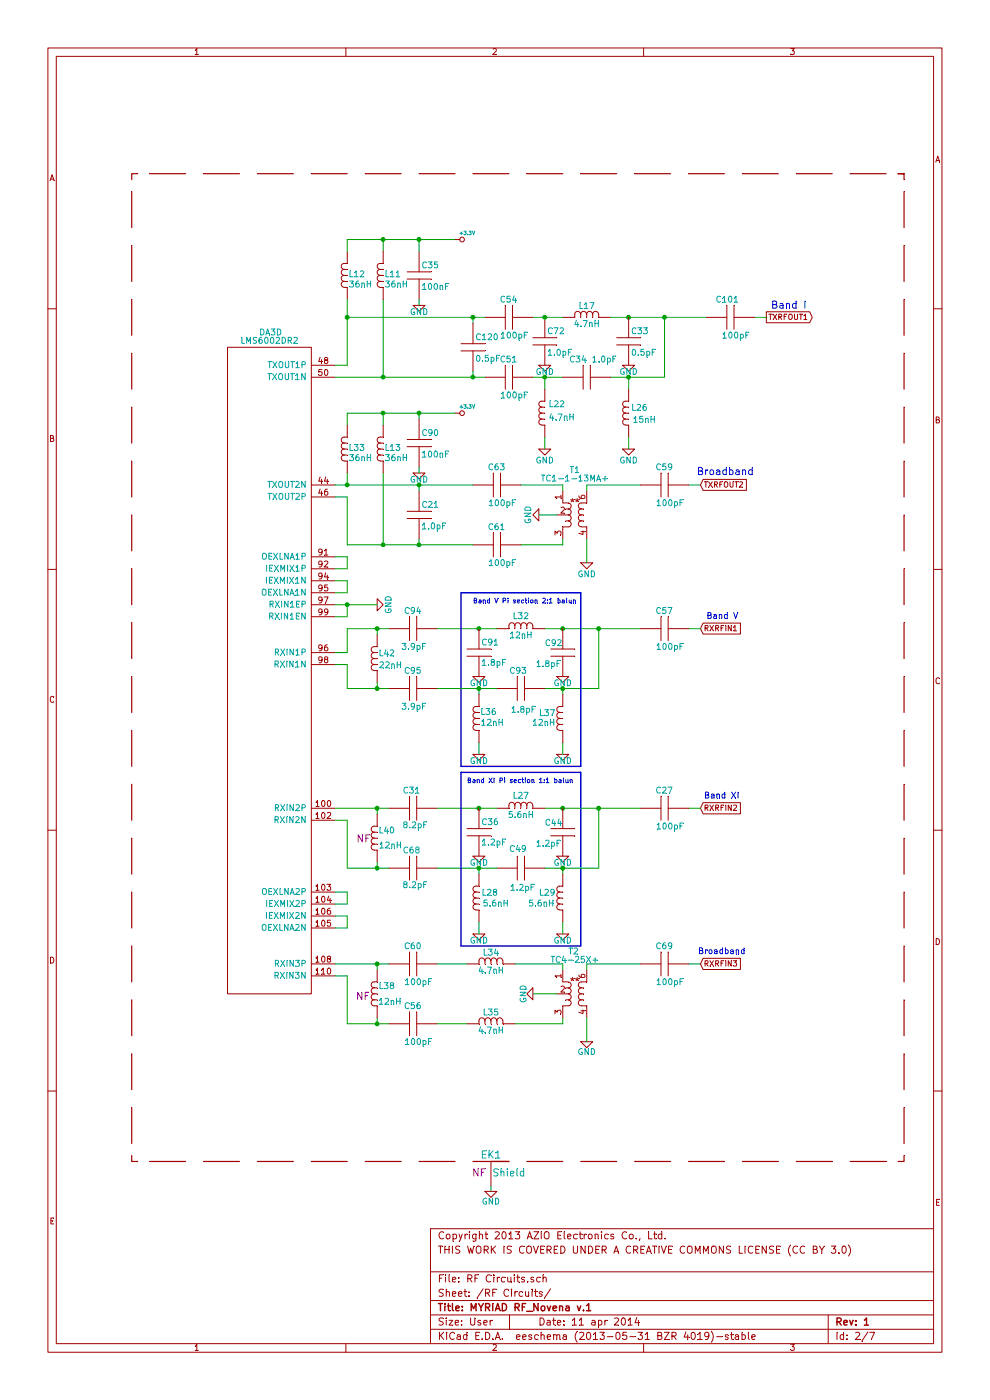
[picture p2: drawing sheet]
EESchema Schematic File Version 2
LIBS:power
LIBS:LMS7002EVB
LIBS:MYRIAD_RF-cache
EELAYER 27 0
EELAYER END
$Descr User 8266 11692
encoding utf-8
Sheet 2 7
Title "MYRIAD RF_Novena v.1"
Date "11 apr 2014"
Rev "1"
Comp ""
Comment1 "THIS WORK IS COVERED UNDER A CREATIVE COMMONS LICENSE (CC BY 3.0)"
Comment2 "Copyright 2013 AZIO Electronics Co., Ltd."
Comment3 ""
Comment4 ""
$EndDescr
$Comp
L GND #PWR01
U 1 1
P 4100 9950
F 0 "#PWR01" H 4100 10050 50  0001 C CNN
F 1 "GND" H 4100 9860 50  0000 C CNN
F 2 "" H 4100 9950 60  0001 C CNN
F 3 "" H 4100 9950 60  0001 C CNN
	1    4100 9950
	1    0    0    -1  
$EndComp
Text GLabel 6400 2650 2    45   Output ~ 0
TXRFOUT1
Text GLabel 5850 4050 2    45   Input ~ 0
TXRFOUT2
Text GLabel 5850 5250 2    45   Input ~ 0
RXRFIN1
Text GLabel 5850 6750 2    45   Input ~ 0
RXRFIN2
Text GLabel 5850 8050 2    45   Input ~ 0
RXRFIN3
$Comp
L GND #PWR02
U 1 1
P 3500 2550
F 0 "#PWR02" H 3500 2650 50  0001 C CNN
F 1 "GND" H 3500 2490 50  0000 C CNN
F 2 "" H 3500 2550 60  0001 C CNN
F 3 "" H 3500 2550 60  0001 C CNN
	1    3500 2550
	1    0    0    -1  
$EndComp
$Comp
L GND #PWR03
U 1 1
P 4550 3050
F 0 "#PWR03" H 4550 3150 50  0001 C CNN
F 1 "GND" H 4550 2990 50  0000 C CNN
F 2 "" H 4550 3050 60  0001 C CNN
F 3 "" H 4550 3050 60  0001 C CNN
	1    4550 3050
	1    0    0    -1  
$EndComp
$Comp
L GND #PWR04
U 1 1
P 5250 3050
F 0 "#PWR04" H 5250 3150 50  0001 C CNN
F 1 "GND" H 5250 2990 50  0000 C CNN
F 2 "" H 5250 3050 60  0001 C CNN
F 3 "" H 5250 3050 60  0001 C CNN
	1    5250 3050
	1    0    0    -1  
$EndComp
$Comp
L GND #PWR05
U 1 1
P 5250 3750
F 0 "#PWR05" H 5250 3850 50  0001 C CNN
F 1 "GND" H 5250 3650 50  0000 C CNN
F 2 "" H 5250 3750 60  0001 C CNN
F 3 "" H 5250 3750 60  0001 C CNN
	1    5250 3750
	1    0    0    -1  
$EndComp
$Comp
L GND #PWR06
U 1 1
P 4550 3750
F 0 "#PWR06" H 4550 3850 50  0001 C CNN
F 1 "GND" H 4550 3650 50  0000 C CNN
F 2 "" H 4550 3750 60  0001 C CNN
F 3 "" H 4550 3750 60  0001 C CNN
	1    4550 3750
	1    0    0    -1  
$EndComp
$Comp
L GND #PWR07
U 1 1
P 3500 3950
F 0 "#PWR07" H 3500 4050 50  0001 C CNN
F 1 "GND" H 3500 3890 50  0000 C CNN
F 2 "" H 3500 3950 60  0001 C CNN
F 3 "" H 3500 3950 60  0001 C CNN
	1    3500 3950
	1    0    0    -1  
$EndComp
$Comp
L GND #PWR08
U 1 1
P 4500 4300
F 0 "#PWR08" H 4500 4400 50  0001 C CNN
F 1 "GND" H 4500 4210 50  0000 C CNN
F 2 "" H 4500 4300 60  0001 C CNN
F 3 "" H 4500 4300 60  0001 C CNN
	1    4500 4300
	0    1    1    0   
$EndComp
$Comp
L GND #PWR09
U 1 1
P 4900 4700
F 0 "#PWR09" H 4900 4800 50  0001 C CNN
F 1 "GND" H 4900 4600 50  0000 C CNN
F 2 "" H 4900 4700 60  0001 C CNN
F 3 "" H 4900 4700 60  0001 C CNN
	1    4900 4700
	1    0    0    -1  
$EndComp
$Comp
L GND #PWR010
U 1 1
P 3150 5050
F 0 "#PWR010" H 3150 5150 50  0001 C CNN
F 1 "GND" H 3150 4950 50  0000 C CNN
F 2 "" H 3150 5050 60  0001 C CNN
F 3 "" H 3150 5050 60  0001 C CNN
	1    3150 5050
	0    -1   -1   0   
$EndComp
$Comp
L GND #PWR011
U 1 1
P 4000 5650
F 0 "#PWR011" H 4000 5750 50  0001 C CNN
F 1 "GND" H 4000 5590 50  0000 C CNN
F 2 "" H 4000 5650 60  0001 C CNN
F 3 "" H 4000 5650 60  0001 C CNN
	1    4000 5650
	1    0    0    -1  
$EndComp
$Comp
L GND #PWR012
U 1 1
P 4700 5650
F 0 "#PWR012" H 4700 5750 50  0001 C CNN
F 1 "GND" H 4700 5590 50  0000 C CNN
F 2 "" H 4700 5650 60  0001 C CNN
F 3 "" H 4700 5650 60  0001 C CNN
	1    4700 5650
	1    0    0    -1  
$EndComp
$Comp
L GND #PWR013
U 1 1
P 4700 6300
F 0 "#PWR013" H 4700 6400 50  0001 C CNN
F 1 "GND" H 4700 6240 50  0000 C CNN
F 2 "" H 4700 6300 60  0001 C CNN
F 3 "" H 4700 6300 60  0001 C CNN
	1    4700 6300
	1    0    0    -1  
$EndComp
$Comp
L GND #PWR014
U 1 1
P 4000 6300
F 0 "#PWR014" H 4000 6400 50  0001 C CNN
F 1 "GND" H 4000 6240 50  0000 C CNN
F 2 "" H 4000 6300 60  0001 C CNN
F 3 "" H 4000 6300 60  0001 C CNN
	1    4000 6300
	1    0    0    -1  
$EndComp
$Comp
L GND #PWR015
U 1 1
P 4000 7150
F 0 "#PWR015" H 4000 7250 50  0001 C CNN
F 1 "GND" H 4000 7090 50  0000 C CNN
F 2 "" H 4000 7150 60  0001 C CNN
F 3 "" H 4000 7150 60  0001 C CNN
	1    4000 7150
	1    0    0    -1  
$EndComp
$Comp
L GND #PWR016
U 1 1
P 4700 7150
F 0 "#PWR016" H 4700 7250 50  0001 C CNN
F 1 "GND" H 4700 7090 50  0000 C CNN
F 2 "" H 4700 7150 60  0001 C CNN
F 3 "" H 4700 7150 60  0001 C CNN
	1    4700 7150
	1    0    0    -1  
$EndComp
$Comp
L GND #PWR017
U 1 1
P 4700 7800
F 0 "#PWR017" H 4700 7900 50  0001 C CNN
F 1 "GND" H 4700 7740 50  0000 C CNN
F 2 "" H 4700 7800 60  0001 C CNN
F 3 "" H 4700 7800 60  0001 C CNN
	1    4700 7800
	1    0    0    -1  
$EndComp
$Comp
L GND #PWR018
U 1 1
P 4000 7800
F 0 "#PWR018" H 4000 7900 50  0001 C CNN
F 1 "GND" H 4000 7740 50  0000 C CNN
F 2 "" H 4000 7800 60  0001 C CNN
F 3 "" H 4000 7800 60  0001 C CNN
	1    4000 7800
	1    0    0    -1  
$EndComp
$Comp
L GND #PWR019
U 1 1
P 4450 8300
F 0 "#PWR019" H 4450 8400 50  0001 C CNN
F 1 "GND" H 4450 8220 50  0000 C CNN
F 2 "" H 4450 8300 60  0001 C CNN
F 3 "" H 4450 8300 60  0001 C CNN
	1    4450 8300
	0    1    1    0   
$EndComp
$Comp
L GND #PWR020
U 1 1
P 4900 8700
F 0 "#PWR020" H 4900 8800 50  0001 C CNN
F 1 "GND" H 4900 8610 50  0000 C CNN
F 2 "" H 4900 8700 60  0001 C CNN
F 3 "" H 4900 8700 60  0001 C CNN
	1    4900 8700
	1    0    0    -1  
$EndComp
$Comp
L L L42
U 1 1
P 3150 5500
F 0 "L42" H 3230 5540 50  0000 C CNN
F 1 "22nH" H 3260 5440 50  0000 C CNN
F 2 "L_SM0402" H 3150 5500 60  0001 C CNN
F 3 "" H 3150 5500 60  0001 C CNN
F 4 "Inductor; 22 nH; 0402; 5%;" H 3150 5500 60  0001 C CNN "Description"
F 5 "0402HP-22NX_LU" H 3150 5500 60  0001 C CNN "Manufacturer Part Number"
F 6 "Coilcraft" H 3150 5500 60  0001 C CNN "Manufacturer"
F 7 "Coilcraft" H 3150 5500 60  0001 C CNN "Vendor"
F 8 "0402HP-22NX_LU" H 3150 5500 60  0001 C CNN "Vendor Part Number"
	1    3150 5500
	1    0    0    -1  
$EndComp
Text Notes 3900 6550 0    40   ~ 0
Band XI Pi section 1:1 balun
Text Notes 3950 5050 0    40   ~ 0
Band V Pi section 2:1 balun
Text Notes 6440 2590 0    60   ~ 0
Band I\n
Text Notes 5820 3980 0    60   ~ 0
Broadband\n
$Comp
L L L26
U 1 1
P 5250 3450
F 0 "L26" H 5340 3490 50  0000 C CNN
F 1 "15nH" H 5380 3390 50  0000 C CNN
F 2 "L_SM0402" H 5250 3450 60  0001 C CNN
F 3 "" H 5250 3450 60  0001 C CNN
F 4 "Inductor; 15 nH; 0402; 5%;" H 5250 3450 60  0001 C CNN "Description"
F 5 "0402HP-15NX_LU" H 5250 3450 60  0001 C CNN "Manufacturer Part Number"
F 6 "Coilcraft" H 5250 3450 60  0001 C CNN "Manufacturer"
F 7 "Coilcraft" H 5250 3450 60  0001 C CNN "Vendor Part Number"
F 8 "0402HP-15NX_LU" H 5250 3450 60  0001 C CNN "Vendor"
	1    5250 3450
	1    0    0    -1  
$EndComp
$Comp
L L L17
U 1 1
P 4900 2650
F 0 "L17" V 4810 2650 50  0000 C CNN
F 1 "4.7nH" V 4960 2650 50  0000 C CNN
F 2 "L_SM0402" H 4900 2650 60  0001 C CNN
F 3 "" H 4900 2650 60  0001 C CNN
F 4 "Inductor; 4.7 nH; 0402; 5%;" H 4900 2650 60  0001 C CNN "Description"
F 5 "0402HP-4N7X_LU" H 4900 2650 60  0001 C CNN "Manufacturer Part Number"
F 6 "Coilcraft" H 4900 2650 60  0001 C CNN "Manufacturer"
F 7 "Coilcraft" H 4900 2650 60  0001 C CNN "Vendor"
F 8 "0402HP-4N7X_LU" H 4900 2650 60  0001 C CNN "Vendor Part Number"
	1    4900 2650
	0    1    1    0   
$EndComp
$Comp
L C C72
U 1 1
P 4550 2850
F 0 "C72" H 4570 2930 50  0000 L CNN
F 1 "1.0pF" H 4570 2750 50  0000 L CNN
F 2 "C_SM0402" H 4550 2850 60  0001 C CNN
F 3 "" H 4550 2850 60  0001 C CNN
F 4 "CAPACITOR; NP0; 0402; 1PF;" H 4550 2850 60  0001 C CNN "Description"
F 5 "GJM1555C1H1R0BB01D" H 4550 2850 60  0001 C CNN "Manufacturer Part Number"
F 6 "MURATA" H 4550 2850 60  0001 C CNN "Manufacturer"
F 7 "Farnell" H 4550 2850 60  0001 C CNN "Vendor"
F 8 "1889196" H 4550 2850 60  0001 C CNN "Vendor Part Number"
	1    4550 2850
	1    0    0    -1  
$EndComp
$Comp
L C C120
U 1 1
P 3950 2900
F 0 "C120" H 3970 2980 50  0000 L CNN
F 1 "0.5pF" H 3970 2800 50  0000 L CNN
F 2 "C_SM0402" H 3950 2900 60  0001 C CNN
F 3 "" H 3950 2900 60  0001 C CNN
F 4 "CAP; CER; 0.5PF; 50V; NPO; 0402;" H 3950 2900 60  0001 C CNN "Description"
F 5 "CC0402CRNPO9BNR50" H 3950 2900 60  0001 C CNN "Manufacturer Part Number"
F 6 "Yageo" H 3950 2900 60  0001 C CNN "Manufacturer"
F 7 "Digi-Key" H 3950 2900 60  0001 C CNN "Vendor"
F 8 "311-1001-2-ND" H 3950 2900 60  0001 C CNN "Vendor Part Number"
	1    3950 2900
	1    0    0    -1  
$EndComp
$Comp
L C C35
U 1 1
P 3500 2300
F 0 "C35" H 3520 2380 50  0000 L CNN
F 1 "100nF" H 3520 2200 50  0000 L CNN
F 2 "C_SM0402" H 3500 2300 60  0001 C CNN
F 3 "" H 3500 2300 60  0001 C CNN
F 4 "CAPACITOR; 0402; 100NF; 10V; X5R;" H 3500 2300 60  0001 C CNN "Description"
F 5 "C0402C104K8PACTU" H 3500 2300 60  0001 C CNN "Manufacturer Part Number"
F 6 "KEMET" H 3500 2300 60  0001 C CNN "Manufacturer"
F 7 "Farnell" H 3500 2300 60  0001 C CNN "Vendor"
F 8 "1288282" H 3500 2300 60  0001 C CNN "Vendor Part Number"
	1    3500 2300
	1    0    0    -1  
$EndComp
$Comp
L L L12
U 1 1
P 2900 2300
F 0 "L12" H 2980 2305 50  0000 C CNN
F 1 "36nH" H 3010 2220 50  0000 C CNN
F 2 "L_SM0402" H 2900 2300 60  0001 C CNN
F 3 "" H 2900 2300 60  0001 C CNN
F 4 "Inductor; 36 nH; 0402; 5%;" H 2900 2300 60  0001 C CNN "Description"
F 5 "0402CS-36NX_LU" H 2900 2300 60  0001 C CNN "Manufacturer Part Number"
F 6 "Coilcraft" H 2900 2300 60  0001 C CNN "Manufacturer"
F 7 "Coilcraft" H 2900 2300 60  0001 C CNN "Vendor"
F 8 "0402CS-36NX_LU" H 2900 2300 60  0001 C CNN "Vendor Part Number"
	1    2900 2300
	1    0    0    -1  
$EndComp
$Comp
L TR T1
U 1 1
P 4800 4300
F 0 "T1" H 4800 4670 50  0000 C CNN
F 1 "TC1-1-13MA+" H 4800 4600 50  0000 C CNN
F 2 "TC1-1-13MA+" H 4800 4300 60  0001 C CNN
F 3 "" H 4800 4300 60  0001 C CNN
F 4 "RF Transformer; 4.5 - 3000 MHz; RF Power 0.25 Watt; Ratio 1:1; 50 Ohm;" H 4800 4300 60  0001 C CNN "Description"
F 5 "TC1-1-13MA+" H 4800 4300 60  0001 C CNN "Manufacturer Part Number"
F 6 "Mini-Circuits" H 4800 4300 60  0001 C CNN "Manufacturer"
F 7 "Municom" H 4800 4300 60  0001 C CNN "Vendor"
F 8 "TC1-1-13MA+" H 4800 4300 60  0001 C CNN "Vendor Part Number"
	1    4800 4300
	1    0    0    -1  
$EndComp
$Comp
L L L32
U 1 1
P 4350 5250
F 0 "L32" V 4250 5250 50  0000 C CNN
F 1 "12nH" V 4410 5250 50  0000 C CNN
F 2 "L_SM0402" H 4350 5250 60  0001 C CNN
F 3 "" H 4350 5250 60  0001 C CNN
F 4 "Inductor; 12 nH; 0402; 5%;" H 4350 5250 60  0001 C CNN "Description"
F 5 "0402HP-12NX_LU" H 4350 5250 60  0001 C CNN "Manufacturer Part Number"
F 6 "Coilcraft" H 4350 5250 60  0001 C CNN "Manufacturer"
F 7 "Coilcraft" H 4350 5250 60  0001 C CNN "Vendor"
F 8 "0402HP-12NX_LU" H 4350 5250 60  0001 C CNN "Vendor Part Number"
	1    4350 5250
	0    1    1    0   
$EndComp
$Comp
L C C94
U 1 1
P 3450 5250
F 0 "C94" V 3600 5180 50  0000 L CNN
F 1 "3.9pF" V 3300 5140 50  0000 L CNN
F 2 "C_SM0402" H 3450 5250 60  0001 C CNN
F 3 "" H 3450 5250 60  0001 C CNN
F 4 "CAP; CER; 3.9PF; 100V; NP0; 0402;" H 3450 5250 60  0001 C CNN "Description"
F 5 "CBR04C399B1GAC" H 3450 5250 60  0001 C CNN "Manufacturer Part Number"
F 6 "KEMET" H 3450 5250 60  0001 C CNN "Manufacturer"
F 7 "Digi-Key" H 3450 5250 60  0001 C CNN "Vendor"
F 8 "399-8588-1-ND" H 3450 5250 60  0001 C CNN "Vendor Part Number"
	1    3450 5250
	0    -1   -1   0   
$EndComp
Text Notes 5900 5180 0    50   ~ 0
Band V\n\n\n
Text Notes 5880 6680 0    50   ~ 0
Band XI\n
$Comp
L C C31
U 1 1
P 3450 6750
F 0 "C31" V 3600 6690 50  0000 L CNN
F 1 "8.2pF" V 3310 6630 50  0000 L CNN
F 2 "C_SM0402" H 3450 6750 60  0001 C CNN
F 3 "" H 3450 6750 60  0001 C CNN
F 4 "CAPACITOR; NP0; 0402; 50V; 8.2PF;" H 3450 6750 60  0001 C CNN "Description"
F 5 "C0402C829C5GACTU" H 3450 6750 60  0001 C CNN "Manufacturer Part Number"
F 6 "KEMET" H 3450 6750 60  0001 C CNN "Manufacturer"
F 7 "Farnell" H 3450 6750 60  0001 C CNN "Vendor"
F 8 "1865418" H 3450 6750 60  0001 C CNN "Vendor Part Number"
	1    3450 6750
	0    -1   -1   0   
$EndComp
$Comp
L L L27
U 1 1
P 4350 6750
F 0 "L27" V 4250 6750 50  0000 C CNN
F 1 "5.6nH" V 4410 6750 50  0000 C CNN
F 2 "L_SM0402" H 4350 6750 60  0001 C CNN
F 3 "" H 4350 6750 60  0001 C CNN
F 4 "Inductor; 5.6 nH; 0402; 5%;" H 4350 6750 60  0001 C CNN "Description"
F 5 "0402HP-5N6XJLU" H 4350 6750 60  0001 C CNN "Manufacturer Part Number"
F 6 "Coilcraft" H 4350 6750 60  0001 C CNN "Manufacturer"
F 7 "Coilcraft" H 4350 6750 60  0001 C CNN "Vendor"
F 8 "0402HP-5N6XJLU" H 4350 6750 60  0001 C CNN "Vendor Part Number"
	1    4350 6750
	0    1    1    0   
$EndComp
Text Notes 5830 7980 0    50   ~ 0
Broadband
$Comp
L TR T2
U 1 1
P 4800 8300
F 0 "T2" H 4790 8650 50  0000 C CNN
F 1 "TC4-25X+" H 4800 8580 50  0000 C CNN
F 2 "TC1-1-13MA+" H 4800 8300 60  0001 C CNN
F 3 "" H 4800 8300 60  0001 C CNN
F 4 "RF Transformer; 500 - 2500 MHz; RF Power 0.25 Watt; Ratio 1:4; 50 Ohm;" H 4800 8300 60  0001 C CNN "Description"
F 5 "TC4-25X+" H 4800 8300 60  0001 C CNN "Manufacturer Part Number"
F 6 "Mini-Circuits" H 4800 8300 60  0001 C CNN "Manufacturer"
F 7 "Municom" H 4800 8300 60  0001 C CNN "Vendor"
F 8 "TC4-25X+" H 4800 8300 60  0001 C CNN "Vendor Part Number"
	1    4800 8300
	1    0    0    -1  
$EndComp
$Comp
L LMS6002DR2 DA3
U 4 1
P 2250 4800
F 0 "DA3" H 2260 6820 50  0000 C CNN
F 1 "LMS6002DR2" H 2250 6750 50  0000 C CNN
F 2 "LMS6002" H 2250 4800 60  0001 C CNN
F 3 "" H 2250 4800 60  0001 C CNN
F 4 "LMS6002 Tranceiver; DQFN-120;" H 2250 4800 60  0001 C CNN "Description"
F 5 "LMS6002DR2" H 2250 4800 60  0001 C CNN "Manufacturer Part Number"
F 6 "Lime Microsystems" H 2250 4800 60  0001 C CNN "Manufacturer"
F 7 "Lime Microsystems" H 2250 4800 60  0001 C CNN "Vendor"
F 8 "LMS6002DR2" H 2250 4800 60  0001 C CNN "Vendor Part Number"
	4    2250 4800
	1    0    0    -1  
$EndComp
$Comp
L +3.3V #PWR021
U 1 1
P 3800 3450
F 0 "#PWR021" H 3800 3590 20  0001 C CNN
F 1 "+3.3V" V 3750 3550 30  0000 C CNN
F 2 "" H 3800 3450 60  0001 C CNN
F 3 "" H 3800 3450 60  0001 C CNN
	1    3800 3450
	0    1    1    0   
$EndComp
Wire Bus Line
	4850 6450 4850 7900
Wire Bus Line
	3850 6400 4850 6400
Wire Wire Line
	2900 5250 3250 5250
Wire Wire Line
	2900 5250 2900 5450
Wire Wire Line
	2900 5450 2800 5450
Connection ~ 3500 4050
Connection ~ 2900 4050
Wire Wire Line
	2900 4050 2900 3950
Connection ~ 3200 3450
Wire Wire Line
	3200 3550 3200 3450
Wire Wire Line
	2900 3550 2900 3450
Wire Wire Line
	2800 7550 2900 7550
Wire Wire Line
	2900 7550 2900 7450
Wire Wire Line
	2900 7450 2800 7450
Wire Wire Line
	2900 5050 2900 5150
Wire Wire Line
	2800 4750 2900 4750
Wire Wire Line
	2900 4750 2900 4650
Wire Wire Line
	2900 4650 2800 4650
Connection ~ 3500 2000
Wire Wire Line
	2900 2000 3800 2000
Connection ~ 5550 2650
Wire Wire Line
	5100 2650 5900 2650
Wire Wire Line
	5250 3250 5250 3150
Wire Wire Line
	5250 3650 5250 3750
Connection ~ 4550 3150
Wire Wire Line
	4550 3250 4550 3150
Connection ~ 3200 3150
Wire Wire Line
	3200 3150 3200 2500
Wire Wire Line
	2800 5550 2900 5550
Wire Wire Line
	2800 6850 2900 6850
Wire Wire Line
	2800 8150 2900 8150
Wire Wire Line
	2800 3150 4050 3150
Wire Wire Line
	2900 6850 2900 7250
Wire Wire Line
	4550 6750 5350 6750
Connection ~ 4700 7250
Wire Wire Line
	4700 7300 4700 7250
Connection ~ 4000 7250
Wire Wire Line
	4000 7250 4000 7300
Connection ~ 3150 7250
Wire Wire Line
	3150 7200 3150 7250
Connection ~ 3150 6750
Wire Wire Line
	3150 6800 3150 6750
Wire Wire Line
	4900 8500 4900 8700
Connection ~ 3150 8550
Wire Wire Line
	2900 8150 2900 8550
Wire Wire Line
	2900 8550 3250 8550
Wire Wire Line
	3650 8550 3900 8550
Wire Wire Line
	4450 8300 4650 8300
Wire Wire Line
	3650 8050 3900 8050
Wire Wire Line
	4300 8050 4700 8050
Wire Wire Line
	4700 8050 4700 8100
Wire Wire Line
	4300 8550 4700 8550
Wire Wire Line
	4700 8550 4700 8500
Wire Wire Line
	3150 8550 3150 8500
Wire Wire Line
	3150 8100 3150 8050
Connection ~ 3150 8050
Wire Wire Line
	4900 8100 4900 8050
Wire Wire Line
	2900 7250 3250 7250
Wire Wire Line
	3650 6750 4150 6750
Wire Wire Line
	3650 7250 4150 7250
Wire Wire Line
	4000 7700 4000 7800
Wire Wire Line
	4550 7250 5000 7250
Wire Wire Line
	5000 7250 5000 6750
Connection ~ 5000 6750
Wire Wire Line
	4700 7700 4700 7800
Wire Wire Line
	4700 6200 4700 6300
Connection ~ 5000 5250
Wire Wire Line
	5000 5250 5000 5750
Wire Wire Line
	5000 5750 4550 5750
Wire Wire Line
	4000 6200 4000 6300
Wire Wire Line
	3650 5250 4150 5250
Wire Wire Line
	3150 5250 3150 5300
Connection ~ 3150 5250
Wire Wire Line
	3150 5700 3150 5750
Connection ~ 3150 5750
Wire Wire Line
	4000 5750 4000 5800
Connection ~ 4000 5750
Wire Wire Line
	4700 5750 4700 5800
Connection ~ 4700 5750
Wire Wire Line
	4550 5250 5350 5250
Wire Wire Line
	2900 5750 3250 5750
Wire Wire Line
	2900 4150 2900 4550
Wire Wire Line
	4900 4100 4900 4050
Wire Wire Line
	4700 4500 4700 4550
Wire Wire Line
	4700 4100 4700 4050
Wire Wire Line
	4650 4300 4500 4300
Wire Wire Line
	4900 4500 4900 4700
Wire Wire Line
	2800 8050 3250 8050
Wire Wire Line
	2800 6750 3250 6750
Wire Wire Line
	2900 4150 2800 4150
Wire Wire Line
	2900 3050 2800 3050
Wire Wire Line
	2900 2500 2900 3050
Connection ~ 2900 2650
Wire Wire Line
	2900 2000 2900 2100
Connection ~ 3950 3150
Wire Wire Line
	4450 3150 4700 3150
Wire Wire Line
	4550 3650 4550 3750
Wire Wire Line
	5100 3150 5550 3150
Wire Wire Line
	5550 3150 5550 2650
Connection ~ 5250 3150
Wire Wire Line
	3200 2100 3200 2000
Connection ~ 3200 2000
Wire Wire Line
	2800 4850 2900 4850
Wire Wire Line
	2900 4850 2900 4950
Wire Wire Line
	2900 4950 2800 4950
Wire Wire Line
	2900 5150 2800 5150
Wire Wire Line
	2800 7650 2900 7650
Wire Wire Line
	2900 7650 2900 7750
Wire Wire Line
	2900 7750 2800 7750
Wire Wire Line
	2900 4550 3950 4550
Wire Wire Line
	3200 4550 3200 3950
Connection ~ 3200 4550
Connection ~ 3500 3450
Connection ~ 3500 4550
Wire Wire Line
	2900 5550 2900 5750
Wire Wire Line
	2800 5050 3150 5050
Connection ~ 2900 5050
Wire Bus Line
	3850 6450 3850 7900
Wire Bus Line
	3850 6400 3850 4950
Wire Bus Line
	3850 6450 4850 6450
Wire Bus Line
	4850 6400 4850 4950
Wire Bus Line
	4850 4950 3850 4950
Wire Bus Line
	3850 7900 4850 7900
Connection ~ 4700 6750
Wire Wire Line
	3500 2000 3500 2100
Wire Wire Line
	3500 2500 3500 2550
Wire Wire Line
	2900 2650 4050 2650
Wire Wire Line
	3950 2700 3950 2650
Connection ~ 3950 2650
Wire Wire Line
	6300 2650 6400 2650
Wire Wire Line
	3950 3150 3950 3100
Connection ~ 5250 2650
Wire Wire Line
	4450 2650 4700 2650
Connection ~ 4550 2650
Wire Wire Line
	3500 3450 3500 3500
Wire Wire Line
	3500 3900 3500 3950
Wire Wire Line
	3500 4050 3500 4100
Wire Wire Line
	4700 4050 4350 4050
Wire Wire Line
	4900 4050 5350 4050
Wire Wire Line
	5750 4050 5850 4050
Wire Wire Line
	4700 4550 4350 4550
Wire Wire Line
	3500 4550 3500 4500
Connection ~ 4000 5250
Wire Wire Line
	5750 5250 5850 5250
Wire Wire Line
	3650 5750 4150 5750
Connection ~ 4700 5250
Connection ~ 4000 6750
Wire Wire Line
	5750 6750 5850 6750
Wire Wire Line
	4900 8050 5350 8050
Wire Wire Line
	5750 8050 5850 8050
Wire Wire Line
	4100 9900 4100 9950
$Comp
L +3.3V #PWR022
U 1 1
P 3800 2000
F 0 "#PWR022" H 3800 2140 20  0001 C CNN
F 1 "+3.3V" V 3750 2100 30  0000 C CNN
F 2 "" H 3800 2000 60  0001 C CNN
F 3 "" H 3800 2000 60  0001 C CNN
	1    3800 2000
	0    1    1    0   
$EndComp
Wire Wire Line
	2800 4050 3950 4050
$Comp
L SHIELD EK1
U 1 1
P 4100 9600
F 0 "EK1" H 4100 9550 60  0000 C CNN
F 1 "Shield" H 4250 9400 60  0000 C CNN
F 2 "EK" H 4100 9600 60  0001 C CNN
F 3 "" H 4100 9600 60  0001 C CNN
F 4 "EMI Gaskets & Earth Pads 204 Frame" H 4100 9600 60  0001 C CNN "Description"
F 5 "BMI-S-204-F" H 4100 9600 60  0001 C CNN "Manufacturer Part Number"
F 6 "Laird Technologies" H 4100 9600 60  0001 C CNN "Manufacturer"
F 7 "Mouser" H 4100 9600 60  0001 C CNN "Vendor"
F 8 "739-BMIS-204-F" H 4100 9600 60  0001 C CNN "Vendor Part Number"
F 9 "NF" H 4000 9400 60  0000 C CNN "Install"
F 10 "NOFIT" H 4100 9600 60  0001 C CNN "Assemble"
	1    4100 9600
	1    0    0    -1  
$EndComp
Wire Wire Line
	2900 3450 3800 3450
$Comp
L C C36
U 1 1
P 4000 6950
F 0 "C36" H 4020 7030 50  0000 L CNN
F 1 "1.2pF" H 4020 6860 50  0000 L CNN
F 2 "C_SM0402" H 4000 6950 60  0001 C CNN
F 3 "" H 4000 6950 60  0001 C CNN
F 4 "CAP; CER; 1.2PF; 100V; NP0; 0402;" H 4000 6950 60  0001 C CNN "Description"
F 5 "CBR04C129B1GAC" H 4000 6950 60  0001 C CNN "Manufacturer Part Number"
F 6 "KEMET" H 4000 6950 60  0001 C CNN "Manufacturer"
F 7 "Digi-Key" H 4000 6950 60  0001 C CNN "Vendor"
F 8 "399-8598-1-ND" H 4000 6950 60  0001 C CNN "Vendor Part Number"
	1    4000 6950
	1    0    0    -1  
$EndComp
$Comp
L C C21
U 1 1
P 3500 4300
F 0 "C21" H 3520 4380 50  0000 L CNN
F 1 "1.0pF" H 3520 4200 50  0000 L CNN
F 2 "C_SM0402" H 3500 4300 60  0001 C CNN
F 3 "" H 3500 4300 60  0001 C CNN
F 4 "CAPACITOR; NP0; 0402; 1PF;" H 3500 4300 60  0001 C CNN "Description"
F 5 "GJM1555C1H1R0BB01D" H 3500 4300 60  0001 C CNN "Manufacturer Part Number"
F 6 "MURATA" H 3500 4300 60  0001 C CNN "Manufacturer"
F 7 "Farnell" H 3500 4300 60  0001 C CNN "Vendor"
F 8 "1889196" H 3500 4300 60  0001 C CNN "Vendor Part Number"
	1    3500 4300
	1    0    0    -1  
$EndComp
$Comp
L C C34
U 1 1
P 4900 3150
F 0 "C34" V 5050 3150 50  0000 L CNN
F 1 "1.0pF" V 5050 2900 50  0000 L CNN
F 2 "C_SM0402" H 4900 3150 60  0001 C CNN
F 3 "" H 4900 3150 60  0001 C CNN
F 4 "CAPACITOR; NP0; 0402; 1PF;" H 4900 3150 60  0001 C CNN "Description"
F 5 "GJM1555C1H1R0BB01D" H 4900 3150 60  0001 C CNN "Manufacturer Part Number"
F 6 "MURATA" H 4900 3150 60  0001 C CNN "Manufacturer"
F 7 "Farnell" H 4900 3150 60  0001 C CNN "Vendor"
F 8 "1889196" H 4900 3150 60  0001 C CNN "Vendor Part Number"
	1    4900 3150
	0    -1   -1   0   
$EndComp
$Comp
L C C91
U 1 1
P 4000 5450
F 0 "C91" H 4020 5530 50  0000 L CNN
F 1 "1.8pF" H 4020 5360 50  0000 L CNN
F 2 "C_SM0402" H 4000 5450 60  0001 C CNN
F 3 "" H 4000 5450 60  0001 C CNN
F 4 "CAP; CER; 1.8PF; 100V; NP0; 0402;" H 4000 5450 60  0001 C CNN "Description"
F 5 "CBR04C189B1GAC" H 4000 5450 60  0001 C CNN "Manufacturer Part Number"
F 6 "KEMET" H 4000 5450 60  0001 C CNN "Manufacturer"
F 7 "Digi-Key" H 4000 5450 60  0001 C CNN "Vendor"
F 8 "399-8596-1-ND" H 4000 5450 60  0001 C CNN "Vendor Part Number"
	1    4000 5450
	1    0    0    -1  
$EndComp
$Comp
L C C33
U 1 1
P 5250 2850
F 0 "C33" H 5270 2930 50  0000 L CNN
F 1 "0.5pF" H 5270 2750 50  0000 L CNN
F 2 "C_SM0402" H 5250 2850 60  0001 C CNN
F 3 "" H 5250 2850 60  0001 C CNN
F 4 "CAP; CER; 0.5PF; 50V; NPO; 0402;" H 5250 2850 60  0001 C CNN "Description"
F 5 "CC0402CRNPO9BNR50" H 5250 2850 60  0001 C CNN "Manufacturer Part Number"
F 6 "Yageo" H 5250 2850 60  0001 C CNN "Manufacturer"
F 7 "Digi-Key" H 5250 2850 60  0001 C CNN "Vendor"
F 8 "311-1001-2-ND" H 5250 2850 60  0001 C CNN "Vendor Part Number"
	1    5250 2850
	1    0    0    -1  
$EndComp
$Comp
L C C68
U 1 1
P 3450 7250
F 0 "C68" V 3600 7190 50  0000 L CNN
F 1 "8.2pF" V 3310 7130 50  0000 L CNN
F 2 "C_SM0402" H 3450 7250 60  0001 C CNN
F 3 "" H 3450 7250 60  0001 C CNN
F 4 "CAPACITOR; NP0; 0402; 50V; 8.2PF;" H 3450 7250 60  0001 C CNN "Description"
F 5 "C0402C829C5GACTU" H 3450 7250 60  0001 C CNN "Manufacturer Part Number"
F 6 "KEMET" H 3450 7250 60  0001 C CNN "Manufacturer"
F 7 "Farnell" H 3450 7250 60  0001 C CNN "Vendor"
F 8 "1865418" H 3450 7250 60  0001 C CNN "Vendor Part Number"
	1    3450 7250
	0    -1   -1   0   
$EndComp
$Comp
L C C54
U 1 1
P 4250 2650
F 0 "C54" V 4400 2580 50  0000 L CNN
F 1 "100pF" V 4100 2490 50  0000 L CNN
F 2 "C_SM0402" H 4250 2650 60  0001 C CNN
F 3 "" H 4250 2650 60  0001 C CNN
F 4 "CAPACITOR; 0402; 100PF; 50V;" H 4250 2650 60  0001 C CNN "Description"
F 5 "GRM1555C1H101JD01D" H 4250 2650 60  0001 C CNN "Manufacturer Part Number"
F 6 "MURATA" H 4250 2650 60  0001 C CNN "Manufacturer"
F 7 "Farnell" H 4250 2650 60  0001 C CNN "Vendor"
F 8 "8819572" H 4250 2650 60  0001 C CNN "Vendor Part Number"
	1    4250 2650
	0    -1   -1   0   
$EndComp
$Comp
L C C51
U 1 1
P 4250 3150
F 0 "C51" V 4400 3080 50  0000 L CNN
F 1 "100pF" V 4100 2990 50  0000 L CNN
F 2 "C_SM0402" H 4250 3150 60  0001 C CNN
F 3 "" H 4250 3150 60  0001 C CNN
F 4 "CAPACITOR; 0402; 100PF; 50V;" H 4250 3150 60  0001 C CNN "Description"
F 5 "GRM1555C1H101JD01D" H 4250 3150 60  0001 C CNN "Manufacturer Part Number"
F 6 "MURATA" H 4250 3150 60  0001 C CNN "Manufacturer"
F 7 "Farnell" H 4250 3150 60  0001 C CNN "Vendor"
F 8 "8819572" H 4250 3150 60  0001 C CNN "Vendor Part Number"
	1    4250 3150
	0    -1   -1   0   
$EndComp
$Comp
L C C101
U 1 1
P 6100 2650
F 0 "C101" V 6250 2580 50  0000 L CNN
F 1 "100pF" V 5950 2490 50  0000 L CNN
F 2 "C_SM0402" H 6100 2650 60  0001 C CNN
F 3 "" H 6100 2650 60  0001 C CNN
F 4 "CAPACITOR; 0402; 100PF; 50V;" H 6100 2650 60  0001 C CNN "Description"
F 5 "GRM1555C1H101JD01D" H 6100 2650 60  0001 C CNN "Manufacturer Part Number"
F 6 "MURATA" H 6100 2650 60  0001 C CNN "Manufacturer"
F 7 "Farnell" H 6100 2650 60  0001 C CNN "Vendor"
F 8 "8819572" H 6100 2650 60  0001 C CNN "Vendor Part Number"
	1    6100 2650
	0    -1   -1   0   
$EndComp
$Comp
L C C60
U 1 1
P 3450 8050
F 0 "C60" V 3600 7980 50  0000 L CNN
F 1 "100pF" V 3300 7890 50  0000 L CNN
F 2 "C_SM0402" H 3450 8050 60  0001 C CNN
F 3 "" H 3450 8050 60  0001 C CNN
F 4 "CAPACITOR; 0402; 100PF; 50V;" H 3450 8050 60  0001 C CNN "Description"
F 5 "GRM1555C1H101JD01D" H 3450 8050 60  0001 C CNN "Manufacturer Part Number"
F 6 "MURATA" H 3450 8050 60  0001 C CNN "Manufacturer"
F 7 "Farnell" H 3450 8050 60  0001 C CNN "Vendor"
F 8 "8819572" H 3450 8050 60  0001 C CNN "Vendor Part Number"
	1    3450 8050
	0    -1   -1   0   
$EndComp
$Comp
L C C59
U 1 1
P 5550 4050
F 0 "C59" V 5700 3980 50  0000 L CNN
F 1 "100pF" V 5400 3890 50  0000 L CNN
F 2 "C_SM0402" H 5550 4050 60  0001 C CNN
F 3 "" H 5550 4050 60  0001 C CNN
F 4 "CAPACITOR; 0402; 100PF; 50V;" H 5550 4050 60  0001 C CNN "Description"
F 5 "GRM1555C1H101JD01D" H 5550 4050 60  0001 C CNN "Manufacturer Part Number"
F 6 "MURATA" H 5550 4050 60  0001 C CNN "Manufacturer"
F 7 "Farnell" H 5550 4050 60  0001 C CNN "Vendor"
F 8 "8819572" H 5550 4050 60  0001 C CNN "Vendor Part Number"
	1    5550 4050
	0    -1   -1   0   
$EndComp
$Comp
L C C61
U 1 1
P 4150 4550
F 0 "C61" V 4300 4480 50  0000 L CNN
F 1 "100pF" V 4000 4390 50  0000 L CNN
F 2 "C_SM0402" H 4150 4550 60  0001 C CNN
F 3 "" H 4150 4550 60  0001 C CNN
F 4 "CAPACITOR; 0402; 100PF; 50V;" H 4150 4550 60  0001 C CNN "Description"
F 5 "GRM1555C1H101JD01D" H 4150 4550 60  0001 C CNN "Manufacturer Part Number"
F 6 "MURATA" H 4150 4550 60  0001 C CNN "Manufacturer"
F 7 "Farnell" H 4150 4550 60  0001 C CNN "Vendor"
F 8 "8819572" H 4150 4550 60  0001 C CNN "Vendor Part Number"
	1    4150 4550
	0    -1   -1   0   
$EndComp
$Comp
L C C63
U 1 1
P 4150 4050
F 0 "C63" V 4300 3980 50  0000 L CNN
F 1 "100pF" V 4000 3890 50  0000 L CNN
F 2 "C_SM0402" H 4150 4050 60  0001 C CNN
F 3 "" H 4150 4050 60  0001 C CNN
F 4 "CAPACITOR; 0402; 100PF; 50V;" H 4150 4050 60  0001 C CNN "Description"
F 5 "GRM1555C1H101JD01D" H 4150 4050 60  0001 C CNN "Manufacturer Part Number"
F 6 "MURATA" H 4150 4050 60  0001 C CNN "Manufacturer"
F 7 "Farnell" H 4150 4050 60  0001 C CNN "Vendor"
F 8 "8819572" H 4150 4050 60  0001 C CNN "Vendor Part Number"
	1    4150 4050
	0    -1   -1   0   
$EndComp
$Comp
L C C56
U 1 1
P 3450 8550
F 0 "C56" V 3600 8480 50  0000 L CNN
F 1 "100pF" V 3300 8390 50  0000 L CNN
F 2 "C_SM0402" H 3450 8550 60  0001 C CNN
F 3 "" H 3450 8550 60  0001 C CNN
F 4 "CAPACITOR; 0402; 100PF; 50V;" H 3450 8550 60  0001 C CNN "Description"
F 5 "GRM1555C1H101JD01D" H 3450 8550 60  0001 C CNN "Manufacturer Part Number"
F 6 "MURATA" H 3450 8550 60  0001 C CNN "Manufacturer"
F 7 "Farnell" H 3450 8550 60  0001 C CNN "Vendor"
F 8 "8819572" H 3450 8550 60  0001 C CNN "Vendor Part Number"
	1    3450 8550
	0    -1   -1   0   
$EndComp
$Comp
L C C69
U 1 1
P 5550 8050
F 0 "C69" V 5700 7980 50  0000 L CNN
F 1 "100pF" V 5400 7890 50  0000 L CNN
F 2 "C_SM0402" H 5550 8050 60  0001 C CNN
F 3 "" H 5550 8050 60  0001 C CNN
F 4 "CAPACITOR; 0402; 100PF; 50V;" H 5550 8050 60  0001 C CNN "Description"
F 5 "GRM1555C1H101JD01D" H 5550 8050 60  0001 C CNN "Manufacturer Part Number"
F 6 "MURATA" H 5550 8050 60  0001 C CNN "Manufacturer"
F 7 "Farnell" H 5550 8050 60  0001 C CNN "Vendor"
F 8 "8819572" H 5550 8050 60  0001 C CNN "Vendor Part Number"
	1    5550 8050
	0    -1   -1   0   
$EndComp
$Comp
L C C57
U 1 1
P 5550 5250
F 0 "C57" V 5700 5180 50  0000 L CNN
F 1 "100pF" V 5400 5090 50  0000 L CNN
F 2 "C_SM0402" H 5550 5250 60  0001 C CNN
F 3 "" H 5550 5250 60  0001 C CNN
F 4 "CAPACITOR; 0402; 100PF; 50V;" H 5550 5250 60  0001 C CNN "Description"
F 5 "GRM1555C1H101JD01D" H 5550 5250 60  0001 C CNN "Manufacturer Part Number"
F 6 "MURATA" H 5550 5250 60  0001 C CNN "Manufacturer"
F 7 "Farnell" H 5550 5250 60  0001 C CNN "Vendor"
F 8 "8819572" H 5550 5250 60  0001 C CNN "Vendor Part Number"
	1    5550 5250
	0    -1   -1   0   
$EndComp
$Comp
L C C27
U 1 1
P 5550 6750
F 0 "C27" V 5700 6680 50  0000 L CNN
F 1 "100pF" V 5400 6590 50  0000 L CNN
F 2 "C_SM0402" H 5550 6750 60  0001 C CNN
F 3 "" H 5550 6750 60  0001 C CNN
F 4 "CAPACITOR; 0402; 100PF; 50V;" H 5550 6750 60  0001 C CNN "Description"
F 5 "GRM1555C1H101JD01D" H 5550 6750 60  0001 C CNN "Manufacturer Part Number"
F 6 "MURATA" H 5550 6750 60  0001 C CNN "Manufacturer"
F 7 "Farnell" H 5550 6750 60  0001 C CNN "Vendor"
F 8 "8819572" H 5550 6750 60  0001 C CNN "Vendor Part Number"
	1    5550 6750
	0    -1   -1   0   
$EndComp
$Comp
L C C90
U 1 1
P 3500 3700
F 0 "C90" H 3520 3780 50  0000 L CNN
F 1 "100nF" H 3520 3600 50  0000 L CNN
F 2 "C_SM0402" H 3500 3700 60  0001 C CNN
F 3 "" H 3500 3700 60  0001 C CNN
F 4 "CAPACITOR; 0402; 100NF; 10V; X5R;" H 3500 3700 60  0001 C CNN "Description"
F 5 "C0402C104K8PACTU" H 3500 3700 60  0001 C CNN "Manufacturer Part Number"
F 6 "KEMET" H 3500 3700 60  0001 C CNN "Manufacturer"
F 7 "Farnell" H 3500 3700 60  0001 C CNN "Vendor"
F 8 "1288282" H 3500 3700 60  0001 C CNN "Vendor Part Number"
	1    3500 3700
	1    0    0    -1  
$EndComp
$Comp
L L L34
U 1 1
P 4100 8050
F 0 "L34" V 4010 8050 50  0000 C CNN
F 1 "4.7nH" V 4160 8050 50  0000 C CNN
F 2 "L_SM0402" H 4100 8050 60  0001 C CNN
F 3 "" H 4100 8050 60  0001 C CNN
F 4 "Inductor; 4.7 nH; 0402; 5%;" H 4100 8050 60  0001 C CNN "Description"
F 5 "0402HP-4N7X_LU" H 4100 8050 60  0001 C CNN "Manufacturer Part Number"
F 6 "Coilcraft" H 4100 8050 60  0001 C CNN "Manufacturer"
F 7 "Coilcraft" H 4100 8050 60  0001 C CNN "Vendor"
F 8 "0402HP-4N7X_LU" H 4100 8050 60  0001 C CNN "Vendor Part Number"
	1    4100 8050
	0    1    1    0   
$EndComp
$Comp
L L L22
U 1 1
P 4550 3450
F 0 "L22" H 4650 3520 50  0000 C CNN
F 1 "4.7nH" H 4690 3410 50  0000 C CNN
F 2 "L_SM0402" H 4550 3450 60  0001 C CNN
F 3 "" H 4550 3450 60  0001 C CNN
F 4 "Inductor; 4.7 nH; 0402; 5%;" H 4550 3450 60  0001 C CNN "Description"
F 5 "0402HP-4N7X_LU" H 4550 3450 60  0001 C CNN "Manufacturer Part Number"
F 6 "Coilcraft" H 4550 3450 60  0001 C CNN "Manufacturer"
F 7 "Coilcraft" H 4550 3450 60  0001 C CNN "Vendor"
F 8 "0402HP-4N7X_LU" H 4550 3450 60  0001 C CNN "Vendor Part Number"
	1    4550 3450
	1    0    0    -1  
$EndComp
$Comp
L L L35
U 1 1
P 4100 8550
F 0 "L35" V 4010 8550 50  0000 C CNN
F 1 "4.7nH" V 4160 8550 50  0000 C CNN
F 2 "L_SM0402" H 4100 8550 60  0001 C CNN
F 3 "" H 4100 8550 60  0001 C CNN
F 4 "Inductor; 4.7 nH; 0402; 5%;" H 4100 8550 60  0001 C CNN "Description"
F 5 "0402HP-4N7X_LU" H 4100 8550 60  0001 C CNN "Manufacturer Part Number"
F 6 "Coilcraft" H 4100 8550 60  0001 C CNN "Manufacturer"
F 7 "Coilcraft" H 4100 8550 60  0001 C CNN "Vendor"
F 8 "0402HP-4N7X_LU" H 4100 8550 60  0001 C CNN "Vendor Part Number"
	1    4100 8550
	0    1    1    0   
$EndComp
$Comp
L L L28
U 1 1
P 4000 7500
F 0 "L28" H 4090 7540 50  0000 C CNN
F 1 "5.6nH" H 4140 7450 50  0000 C CNN
F 2 "L_SM0402" H 4000 7500 60  0001 C CNN
F 3 "" H 4000 7500 60  0001 C CNN
F 4 "Inductor; 5.6 nH; 0402; 5%;" H 4000 7500 60  0001 C CNN "Description"
F 5 "0402HP-5N6XJLU" H 4000 7500 60  0001 C CNN "Manufacturer Part Number"
F 6 "Coilcraft" H 4000 7500 60  0001 C CNN "Manufacturer"
F 7 "Coilcraft" H 4000 7500 60  0001 C CNN "Vendor"
F 8 "0402HP-5N6XJLU" H 4000 7500 60  0001 C CNN "Vendor Part Number"
	1    4000 7500
	1    0    0    -1  
$EndComp
$Comp
L L L29
U 1 1
P 4700 7500
F 0 "L29" H 4570 7540 50  0000 C CNN
F 1 "5.6nH" H 4520 7450 50  0000 C CNN
F 2 "L_SM0402" H 4700 7500 60  0001 C CNN
F 3 "" H 4700 7500 60  0001 C CNN
F 4 "Inductor; 5.6 nH; 0402; 5%;" H 4700 7500 60  0001 C CNN "Description"
F 5 "0402HP-5N6XJLU" H 4700 7500 60  0001 C CNN "Manufacturer Part Number"
F 6 "Coilcraft" H 4700 7500 60  0001 C CNN "Manufacturer"
F 7 "Coilcraft" H 4700 7500 60  0001 C CNN "Vendor"
F 8 "0402HP-5N6XJLU" H 4700 7500 60  0001 C CNN "Vendor Part Number"
	1    4700 7500
	1    0    0    -1  
$EndComp
$Comp
L L L36
U 1 1
P 4000 6000
F 0 "L36" H 4080 6050 50  0000 C CNN
F 1 "12nH" H 4110 5960 50  0000 C CNN
F 2 "L_SM0402" H 4000 6000 60  0001 C CNN
F 3 "" H 4000 6000 60  0001 C CNN
F 4 "Inductor; 12 nH; 0402; 5%;" H 4000 6000 60  0001 C CNN "Description"
F 5 "0402HP-12NX_LU" H 4000 6000 60  0001 C CNN "Manufacturer Part Number"
F 6 "Coilcraft" H 4000 6000 60  0001 C CNN "Manufacturer"
F 7 "Coilcraft" H 4000 6000 60  0001 C CNN "Vendor"
F 8 "0402HP-12NX_LU" H 4000 6000 60  0001 C CNN "Vendor Part Number"
	1    4000 6000
	1    0    0    -1  
$EndComp
$Comp
L L L37
U 1 1
P 4700 6000
F 0 "L37" H 4570 6040 50  0000 C CNN
F 1 "12nH" H 4540 5960 50  0000 C CNN
F 2 "L_SM0402" H 4700 6000 60  0001 C CNN
F 3 "" H 4700 6000 60  0001 C CNN
F 4 "Inductor; 12 nH; 0402; 5%;" H 4700 6000 60  0001 C CNN "Description"
F 5 "0402HP-12NX_LU" H 4700 6000 60  0001 C CNN "Manufacturer Part Number"
F 6 "Coilcraft" H 4700 6000 60  0001 C CNN "Manufacturer"
F 7 "Coilcraft" H 4700 6000 60  0001 C CNN "Vendor"
F 8 "0402HP-12NX_LU" H 4700 6000 60  0001 C CNN "Vendor Part Number"
	1    4700 6000
	1    0    0    -1  
$EndComp
$Comp
L L L11
U 1 1
P 3200 2300
F 0 "L11" H 3280 2305 50  0000 C CNN
F 1 "36nH" H 3310 2220 50  0000 C CNN
F 2 "L_SM0402" H 3200 2300 60  0001 C CNN
F 3 "" H 3200 2300 60  0001 C CNN
F 4 "Inductor; 36 nH; 0402; 5%;" H 3200 2300 60  0001 C CNN "Description"
F 5 "0402CS-36NX_LU" H 3200 2300 60  0001 C CNN "Manufacturer Part Number"
F 6 "Coilcraft" H 3200 2300 60  0001 C CNN "Manufacturer"
F 7 "Coilcraft" H 3200 2300 60  0001 C CNN "Vendor"
F 8 "0402CS-36NX_LU" H 3200 2300 60  0001 C CNN "Vendor Part Number"
	1    3200 2300
	1    0    0    -1  
$EndComp
$Comp
L L L38
U 1 1
P 3150 8300
F 0 "L38" H 3230 8360 50  0000 C CNN
F 1 "12nH" H 3255 8230 50  0000 C CNN
F 2 "L_SM0402" H 3150 8300 60  0001 C CNN
F 3 "" H 3150 8300 60  0001 C CNN
F 4 "Inductor; 12 nH; 0402; 5%;" H 3150 8300 60  0001 C CNN "Description"
F 5 "0402HP-12NX_LU" H 3150 8300 60  0001 C CNN "Manufacturer Part Number"
F 6 "Coilcraft" H 3150 8300 60  0001 C CNN "Manufacturer"
F 7 "Coilcraft" H 3150 8300 60  0001 C CNN "Vendor"
F 8 "0402HP-12NX_LU" H 3150 8300 60  0001 C CNN "Vendor Part Number"
F 9 "NF" H 3030 8275 60  0000 C CNN "Install"
F 10 "NOFIT" H 3150 8300 60  0001 C CNN "Assemble"
	1    3150 8300
	1    0    0    -1  
$EndComp
$Comp
L L L40
U 1 1
P 3150 7000
F 0 "L40" H 3230 7060 50  0000 C CNN
F 1 "12nH" H 3260 6935 50  0000 C CNN
F 2 "L_SM0402" H 3150 7000 60  0001 C CNN
F 3 "" H 3150 7000 60  0001 C CNN
F 4 "Inductor; 12 nH; 0402; 5%;" H 3150 7000 60  0001 C CNN "Description"
F 5 "0402HP-12NX_LU" H 3150 7000 60  0001 C CNN "Manufacturer Part Number"
F 6 "Coilcraft" H 3150 7000 60  0001 C CNN "Manufacturer"
F 7 "Coilcraft" H 3150 7000 60  0001 C CNN "Vendor"
F 8 "0402HP-12NX_LU" H 3150 7000 60  0001 C CNN "Vendor Part Number"
F 9 "NF" H 3035 6990 60  0000 C CNN "Install"
F 10 "NOFIT" H 3150 7000 60  0001 C CNN "Assemble"
	1    3150 7000
	1    0    0    -1  
$EndComp
$Comp
L L L13
U 1 1
P 3200 3750
F 0 "L13" H 3280 3755 50  0000 C CNN
F 1 "36nH" H 3310 3670 50  0000 C CNN
F 2 "L_SM0402" H 3200 3750 60  0001 C CNN
F 3 "" H 3200 3750 60  0001 C CNN
F 4 "Inductor; 36 nH; 0402; 5%;" H 3200 3750 60  0001 C CNN "Description"
F 5 "0402CS-36NX_LU" H 3200 3750 60  0001 C CNN "Manufacturer Part Number"
F 6 "Coilcraft" H 3200 3750 60  0001 C CNN "Manufacturer"
F 7 "Coilcraft" H 3200 3750 60  0001 C CNN "Vendor"
F 8 "0402CS-36NX_LU" H 3200 3750 60  0001 C CNN "Vendor Part Number"
	1    3200 3750
	1    0    0    -1  
$EndComp
$Comp
L L L33
U 1 1
P 2900 3750
F 0 "L33" H 2980 3755 50  0000 C CNN
F 1 "36nH" H 3010 3670 50  0000 C CNN
F 2 "L_SM0402" H 2900 3750 60  0001 C CNN
F 3 "" H 2900 3750 60  0001 C CNN
F 4 "Inductor; 36 nH; 0402; 5%;" H 2900 3750 60  0001 C CNN "Description"
F 5 "0402CS-36NX_LU" H 2900 3750 60  0001 C CNN "Manufacturer Part Number"
F 6 "Coilcraft" H 2900 3750 60  0001 C CNN "Manufacturer"
F 7 "Coilcraft" H 2900 3750 60  0001 C CNN "Vendor"
F 8 "0402CS-36NX_LU" H 2900 3750 60  0001 C CNN "Vendor Part Number"
	1    2900 3750
	1    0    0    -1  
$EndComp
$Comp
L C C44
U 1 1
P 4700 6950
F 0 "C44" H 4550 7025 50  0000 L CNN
F 1 "1.2pF" H 4475 6850 50  0000 L CNN
F 2 "C_SM0402" H 4700 6950 60  0001 C CNN
F 3 "" H 4700 6950 60  0001 C CNN
F 4 "CAP; CER; 1.2PF; 100V; NP0; 0402;" H 4700 6950 60  0001 C CNN "Description"
F 5 "CBR04C129B1GAC" H 4700 6950 60  0001 C CNN "Manufacturer Part Number"
F 6 "KEMET" H 4700 6950 60  0001 C CNN "Manufacturer"
F 7 "Digi-Key" H 4700 6950 60  0001 C CNN "Vendor"
F 8 "399-8598-1-ND" H 4700 6950 60  0001 C CNN "Vendor Part Number"
	1    4700 6950
	1    0    0    -1  
$EndComp
$Comp
L C C49
U 1 1
P 4350 7250
F 0 "C49" V 4512 7202 50  0000 L CNN
F 1 "1.2pF" V 4188 7133 50  0000 L CNN
F 2 "C_SM0402" H 4350 7250 60  0001 C CNN
F 3 "" H 4350 7250 60  0001 C CNN
F 4 "CAP; CER; 1.2PF; 100V; NP0; 0402;" H 4350 7250 60  0001 C CNN "Description"
F 5 "CBR04C129B1GAC" H 4350 7250 60  0001 C CNN "Manufacturer Part Number"
F 6 "KEMET" H 4350 7250 60  0001 C CNN "Manufacturer"
F 7 "Digi-Key" H 4350 7250 60  0001 C CNN "Vendor"
F 8 "399-8598-1-ND" H 4350 7250 60  0001 C CNN "Vendor Part Number"
	1    4350 7250
	0    -1   -1   0   
$EndComp
$Comp
L C C92
U 1 1
P 4700 5450
F 0 "C92" H 4550 5525 50  0000 L CNN
F 1 "1.8pF" H 4475 5350 50  0000 L CNN
F 2 "C_SM0402" H 4700 5450 60  0001 C CNN
F 3 "" H 4700 5450 60  0001 C CNN
F 4 "CAP; CER; 1.8PF; 100V; NP0; 0402;" H 4700 5450 60  0001 C CNN "Description"
F 5 "CBR04C189B1GAC" H 4700 5450 60  0001 C CNN "Manufacturer Part Number"
F 6 "KEMET" H 4700 5450 60  0001 C CNN "Manufacturer"
F 7 "Digi-Key" H 4700 5450 60  0001 C CNN "Vendor"
F 8 "399-8596-1-ND" H 4700 5450 60  0001 C CNN "Vendor Part Number"
	1    4700 5450
	1    0    0    -1  
$EndComp
$Comp
L C C93
U 1 1
P 4350 5750
F 0 "C93" V 4500 5700 50  0000 L CNN
F 1 "1.8pF" V 4175 5625 50  0000 L CNN
F 2 "C_SM0402" H 4350 5750 60  0001 C CNN
F 3 "" H 4350 5750 60  0001 C CNN
F 4 "CAP; CER; 1.8PF; 100V; NP0; 0402;" H 4350 5750 60  0001 C CNN "Description"
F 5 "CBR04C189B1GAC" H 4350 5750 60  0001 C CNN "Manufacturer Part Number"
F 6 "KEMET" H 4350 5750 60  0001 C CNN "Manufacturer"
F 7 "Digi-Key" H 4350 5750 60  0001 C CNN "Vendor"
F 8 "399-8596-1-ND" H 4350 5750 60  0001 C CNN "Vendor Part Number"
	1    4350 5750
	0    -1   -1   0   
$EndComp
$Comp
L C C95
U 1 1
P 3450 5750
F 0 "C95" V 3600 5680 50  0000 L CNN
F 1 "3.9pF" V 3300 5640 50  0000 L CNN
F 2 "C_SM0402" H 3450 5750 60  0001 C CNN
F 3 "" H 3450 5750 60  0001 C CNN
F 4 "CAP; CER; 3.9PF; 100V; NP0; 0402;" H 3450 5750 60  0001 C CNN "Description"
F 5 "CBR04C399B1GAC" H 3450 5750 60  0001 C CNN "Manufacturer Part Number"
F 6 "KEMET" H 3450 5750 60  0001 C CNN "Manufacturer"
F 7 "Digi-Key" H 3450 5750 60  0001 C CNN "Vendor"
F 8 "399-8588-1-ND" H 3450 5750 60  0001 C CNN "Vendor Part Number"
	1    3450 5750
	0    -1   -1   0   
$EndComp
$EndSCHEMATC
